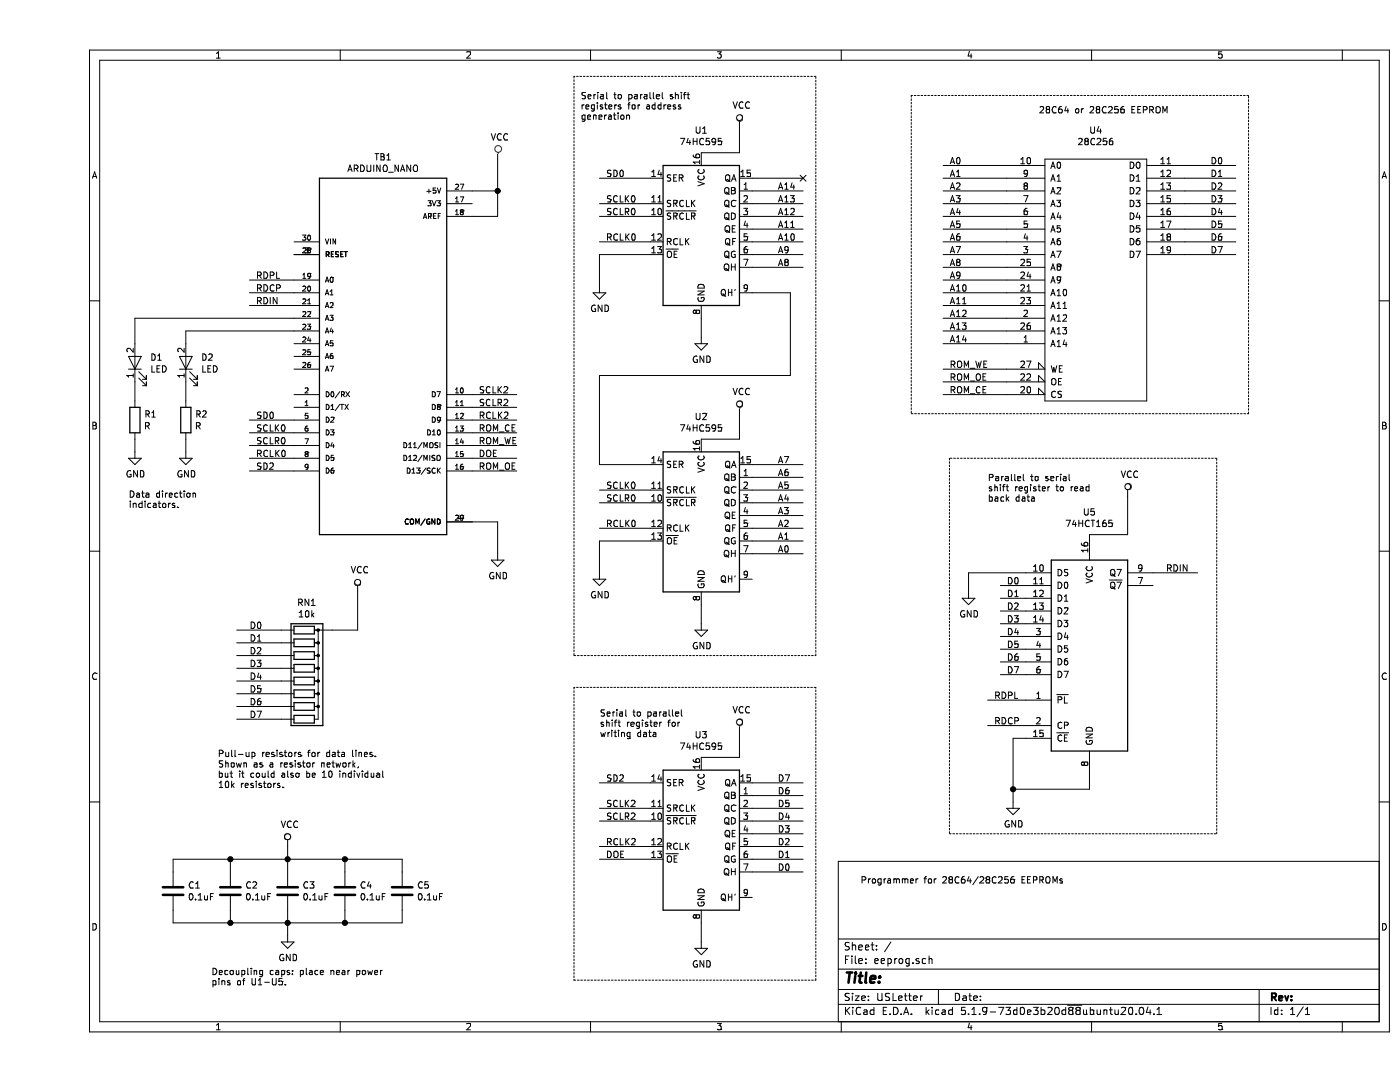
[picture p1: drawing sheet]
EESchema Schematic File Version 4
LIBS:eeprog-cache
EELAYER 26 0
EELAYER END
$Descr USLetter 11000 8500
encoding utf-8
Sheet 1 1
Title ""
Date ""
Rev ""
Comp ""
Comment1 ""
Comment2 ""
Comment3 ""
Comment4 ""
$EndDescr
$Comp
L ARDUINO_NANO:ARDUINO_NANO TB1
U 1 1
P 2700 2800
F 0 "TB1" H 2700 4367 50  0000 C CNN
F 1 "ARDUINO_NANO" H 2700 4276 50  0000 C CNN
F 2 "SHIELD_ARDUINO_NANO" H 2700 2800 50  0001 L BNN
F 3 "DFRobot" H 2700 2800 50  0001 L BNN
F 4 "Dev.kit: Arduino; UART; ICSP, USB B mini, pin strips" H 2700 2800 50  0001 L BNN "Field4"
F 5 "None" H 2700 2800 50  0001 L BNN "Field5"
F 6 "None" H 2700 2800 50  0001 L BNN "Field6"
F 7 "ARDUINO NANO" H 2700 2800 50  0001 L BNN "Field7"
F 8 "Unavailable" H 2700 2800 50  0001 L BNN "Field8"
	1    2700 2800
	1    0    0    -1  
$EndComp
$Comp
L power:VCC #PWR?
U 1 1
P 3600 1250
F 0 "#PWR?" H 3600 1100 50  0001 C CNN
F 1 "VCC" H 3617 1423 50  0000 C CNN
F 2 "" H 3600 1250 50  0001 C CNN
F 3 "" H 3600 1250 50  0001 C CNN
	1    3600 1250
	1    0    0    -1  
$EndComp
Wire Wire Line
	3400 1700 3600 1700
Wire Wire Line
	3600 1700 3600 1500
Wire Wire Line
	3400 1500 3600 1500
Connection ~ 3600 1500
Wire Wire Line
	3600 1500 3600 1250
$Comp
L 74xx:74HC595 U1
U 1 1
P 5200 1800
F 0 "U1" H 5200 2578 50  0000 C CNN
F 1 "74HC595" H 5200 2487 50  0000 C CNN
F 2 "" H 5200 1800 50  0001 C CNN
F 3 "" H 5200 1800 50  0001 C CNN
	1    5200 1800
	1    0    0    -1  
$EndComp
Wire Wire Line
	3400 4100 3600 4100
Wire Wire Line
	3600 4100 3600 4350
$Comp
L power:GND #PWR?
U 1 1
P 3600 4350
F 0 "#PWR?" H 3600 4100 50  0001 C CNN
F 1 "GND" H 3605 4177 50  0000 C CNN
F 2 "" H 3600 4350 50  0001 C CNN
F 3 "" H 3600 4350 50  0001 C CNN
	1    3600 4350
	1    0    0    -1  
$EndComp
Wire Wire Line
	2000 3300 1650 3300
Wire Wire Line
	2000 3400 1650 3400
Wire Wire Line
	2000 3600 1650 3600
Wire Wire Line
	2000 3500 1650 3500
Text Label 1700 3300 0    50   ~ 0
SD0
Text Label 1700 3400 0    50   ~ 0
SCLK0
Text Label 1700 3600 0    50   ~ 0
RCLK0
Text Label 1700 3500 0    50   ~ 0
SCLR0
Wire Wire Line
	4800 1400 4400 1400
Wire Wire Line
	4800 1600 4400 1600
Wire Wire Line
	4800 1700 4400 1700
Wire Wire Line
	4800 1900 4400 1900
Text Label 4450 1400 0    50   ~ 0
SD0
Text Label 4450 1600 0    50   ~ 0
SCLK0
Text Label 4450 1700 0    50   ~ 0
SCLR0
Text Label 4450 1900 0    50   ~ 0
RCLK0
Wire Wire Line
	4800 3650 4400 3650
Wire Wire Line
	4800 3850 4400 3850
Wire Wire Line
	4800 3950 4400 3950
Wire Wire Line
	4800 4150 4400 4150
Text Label 4450 3850 0    50   ~ 0
SCLK0
Text Label 4450 3950 0    50   ~ 0
SCLR0
Text Label 4450 4150 0    50   ~ 0
RCLK0
Wire Wire Line
	4800 6150 4400 6150
Wire Wire Line
	4800 6350 4400 6350
Wire Wire Line
	4800 6450 4400 6450
Wire Wire Line
	4800 6650 4400 6650
Text Label 4450 6150 0    50   ~ 0
SD2
Text Label 4450 6350 0    50   ~ 0
SCLK2
Text Label 4450 6450 0    50   ~ 0
SCLR2
Text Label 4450 6650 0    50   ~ 0
RCLK2
Wire Wire Line
	3400 3100 3750 3100
Wire Wire Line
	3400 3200 3750 3200
Wire Wire Line
	3400 3300 3750 3300
Text Label 3450 3100 0    50   ~ 0
SCLK2
Text Label 3450 3200 0    50   ~ 0
SCLR2
Text Label 3450 3300 0    50   ~ 0
RCLK2
Wire Wire Line
	1650 3700 2000 3700
Text Label 1700 3700 0    50   ~ 0
SD2
Wire Wire Line
	5200 1200 5500 1200
Wire Wire Line
	5500 1200 5500 1000
$Comp
L power:VCC #PWR?
U 1 1
P 5500 1000
F 0 "#PWR?" H 5500 850 50  0001 C CNN
F 1 "VCC" H 5517 1173 50  0000 C CNN
F 2 "" H 5500 1000 50  0001 C CNN
F 3 "" H 5500 1000 50  0001 C CNN
	1    5500 1000
	1    0    0    -1  
$EndComp
Wire Wire Line
	5200 2500 5200 2650
$Comp
L power:GND #PWR?
U 1 1
P 5200 2650
F 0 "#PWR?" H 5200 2400 50  0001 C CNN
F 1 "GND" H 5205 2477 50  0000 C CNN
F 2 "" H 5200 2650 50  0001 C CNN
F 3 "" H 5200 2650 50  0001 C CNN
	1    5200 2650
	1    0    0    -1  
$EndComp
$Comp
L 74xx:74HC595 U2
U 1 1
P 5200 4050
F 0 "U2" H 5200 4828 50  0000 C CNN
F 1 "74HC595" H 5200 4737 50  0000 C CNN
F 2 "" H 5200 4050 50  0001 C CNN
F 3 "" H 5200 4050 50  0001 C CNN
	1    5200 4050
	1    0    0    -1  
$EndComp
Wire Wire Line
	5200 3450 5500 3450
Wire Wire Line
	5500 3450 5500 3250
$Comp
L power:VCC #PWR?
U 1 1
P 5500 3250
F 0 "#PWR?" H 5500 3100 50  0001 C CNN
F 1 "VCC" H 5517 3423 50  0000 C CNN
F 2 "" H 5500 3250 50  0001 C CNN
F 3 "" H 5500 3250 50  0001 C CNN
	1    5500 3250
	1    0    0    -1  
$EndComp
Wire Wire Line
	5200 4750 5200 4900
$Comp
L power:GND #PWR?
U 1 1
P 5200 4900
F 0 "#PWR?" H 5200 4650 50  0001 C CNN
F 1 "GND" H 5205 4727 50  0000 C CNN
F 2 "" H 5200 4900 50  0001 C CNN
F 3 "" H 5200 4900 50  0001 C CNN
	1    5200 4900
	1    0    0    -1  
$EndComp
$Comp
L 74xx:74HC595 U3
U 1 1
P 5200 6550
F 0 "U3" H 5200 7328 50  0000 C CNN
F 1 "74HC595" H 5200 7237 50  0000 C CNN
F 2 "" H 5200 6550 50  0001 C CNN
F 3 "" H 5200 6550 50  0001 C CNN
	1    5200 6550
	1    0    0    -1  
$EndComp
Wire Wire Line
	5200 5950 5500 5950
Wire Wire Line
	5500 5950 5500 5750
$Comp
L power:VCC #PWR?
U 1 1
P 5500 5750
F 0 "#PWR?" H 5500 5600 50  0001 C CNN
F 1 "VCC" H 5517 5923 50  0000 C CNN
F 2 "" H 5500 5750 50  0001 C CNN
F 3 "" H 5500 5750 50  0001 C CNN
	1    5500 5750
	1    0    0    -1  
$EndComp
Wire Wire Line
	5200 7250 5200 7400
$Comp
L power:GND #PWR?
U 1 1
P 5200 7400
F 0 "#PWR?" H 5200 7150 50  0001 C CNN
F 1 "GND" H 5205 7227 50  0000 C CNN
F 2 "" H 5200 7400 50  0001 C CNN
F 3 "" H 5200 7400 50  0001 C CNN
	1    5200 7400
	1    0    0    -1  
$EndComp
Wire Wire Line
	3750 3400 3400 3400
Wire Wire Line
	3750 3500 3400 3500
Text Label 3450 3400 0    50   ~ 0
ROM_CE
Text Label 3450 3500 0    50   ~ 0
ROM_WE
Wire Wire Line
	4800 2000 4400 2000
Wire Wire Line
	4800 6750 4400 6750
Text Label 4450 6750 0    50   ~ 0
DOE
Text Notes 6450 6950 0    50   ~ 0
Programmer for 28C64/28C256 EEPROMs
$Comp
L memory:28C256 U4
U 1 1
P 8300 2200
F 0 "U4" H 8300 3378 50  0000 C CNN
F 1 "28C256" H 8300 3287 50  0000 C CNN
F 2 "" H 8300 2200 50  0001 C CNN
F 3 "" H 8300 2200 50  0001 C CNN
	1    8300 2200
	1    0    0    -1  
$EndComp
Wire Wire Line
	7600 1300 7100 1300
Wire Wire Line
	7600 1400 7100 1400
Wire Wire Line
	7600 1500 7100 1500
Wire Wire Line
	7600 1600 7100 1600
Wire Wire Line
	7600 1700 7100 1700
Wire Wire Line
	7600 1800 7100 1800
Wire Wire Line
	7600 1900 7100 1900
Wire Wire Line
	7600 2000 7100 2000
Wire Wire Line
	7600 2100 7100 2100
Wire Wire Line
	7600 2200 7100 2200
Wire Wire Line
	7600 2300 7100 2300
Wire Wire Line
	7600 2400 7100 2400
Wire Wire Line
	7600 2500 7100 2500
Wire Wire Line
	7600 2600 7100 2600
Wire Wire Line
	7600 2700 7100 2700
Text Label 7150 1300 0    50   ~ 0
A0
Text Label 7150 1400 0    50   ~ 0
A1
Text Label 7150 1500 0    50   ~ 0
A2
Text Label 7150 1600 0    50   ~ 0
A3
Text Label 7150 1700 0    50   ~ 0
A4
Text Label 7150 1800 0    50   ~ 0
A5
Text Label 7150 1900 0    50   ~ 0
A6
Text Label 7150 2000 0    50   ~ 0
A7
Text Label 7150 2100 0    50   ~ 0
A8
Text Label 7150 2200 0    50   ~ 0
A9
Text Label 7150 2300 0    50   ~ 0
A10
Text Label 7150 2400 0    50   ~ 0
A11
Text Label 7150 2500 0    50   ~ 0
A12
Text Label 7150 2600 0    50   ~ 0
A13
Text Label 7150 2700 0    50   ~ 0
A14
Wire Wire Line
	7600 2900 7100 2900
Wire Wire Line
	7600 3000 7100 3000
Wire Wire Line
	7600 3100 7100 3100
Text Label 7150 2900 0    50   ~ 0
ROM_WE
Text Label 7150 3100 0    50   ~ 0
ROM_CE
Wire Wire Line
	3750 3700 3400 3700
Text Label 3450 3700 0    50   ~ 0
ROM_OE
Text Label 7150 3000 0    50   ~ 0
ROM_OE
Wire Wire Line
	9000 1300 9400 1300
Wire Wire Line
	9000 1400 9400 1400
Wire Wire Line
	9000 1500 9400 1500
Wire Wire Line
	9000 1600 9400 1600
Wire Wire Line
	9000 1700 9400 1700
Wire Wire Line
	9000 1800 9400 1800
Wire Wire Line
	9000 1900 9400 1900
Wire Wire Line
	9000 2000 9400 2000
Text Label 9200 1300 0    50   ~ 0
D0
Text Label 9200 1400 0    50   ~ 0
D1
Text Label 9200 1500 0    50   ~ 0
D2
Text Label 9200 1600 0    50   ~ 0
D3
Text Label 9200 1700 0    50   ~ 0
D4
Text Label 9200 1800 0    50   ~ 0
D5
Text Label 9200 1900 0    50   ~ 0
D6
Text Label 9200 2000 0    50   ~ 0
D7
$Comp
L 74xx:74LS165 U5
U 1 1
P 8250 5100
F 0 "U5" H 8250 6178 50  0000 C CNN
F 1 "74HCT165" H 8250 6087 50  0000 C CNN
F 2 "" H 8250 5100 50  0001 C CNN
F 3 "" H 8250 5100 50  0001 C CNN
	1    8250 5100
	1    0    0    -1  
$EndComp
Wire Wire Line
	7750 4600 7550 4600
Wire Wire Line
	7750 4700 7550 4700
Wire Wire Line
	7750 4800 7550 4800
Wire Wire Line
	7750 4900 7550 4900
Wire Wire Line
	7750 5000 7550 5000
Wire Wire Line
	7750 5100 7550 5100
Wire Wire Line
	7750 5200 7550 5200
Wire Wire Line
	7750 5300 7550 5300
Text Label 7600 4600 0    50   ~ 0
D0
Text Label 7600 4700 0    50   ~ 0
D1
Text Label 7600 4800 0    50   ~ 0
D2
Text Label 7600 4900 0    50   ~ 0
D3
Text Label 7600 5000 0    50   ~ 0
D4
Text Label 7600 5100 0    50   ~ 0
D5
Text Label 7600 5200 0    50   ~ 0
D6
Text Label 7600 5300 0    50   ~ 0
D7
Wire Wire Line
	7750 5800 7650 5800
Wire Wire Line
	7650 5800 7650 6200
$Comp
L power:GND #PWR?
U 1 1
P 7650 6300
F 0 "#PWR?" H 7650 6050 50  0001 C CNN
F 1 "GND" H 7655 6127 50  0000 C CNN
F 2 "" H 7650 6300 50  0001 C CNN
F 3 "" H 7650 6300 50  0001 C CNN
	1    7650 6300
	1    0    0    -1  
$EndComp
Wire Wire Line
	7750 5500 7450 5500
Text Label 7500 5500 0    50   ~ 0
RDPL
Wire Wire Line
	7750 5700 7450 5700
Text Label 7500 5700 0    50   ~ 0
RDCP
Wire Wire Line
	8250 6100 8250 6200
Wire Wire Line
	8250 6200 7650 6200
Connection ~ 7650 6200
Wire Wire Line
	7650 6200 7650 6300
Wire Wire Line
	8750 4500 9100 4500
Text Label 8850 4500 0    50   ~ 0
RDIN
Wire Wire Line
	3750 3600 3400 3600
Text Label 3450 3600 0    50   ~ 0
DOE
Wire Wire Line
	2000 2200 1650 2200
Wire Wire Line
	2000 2300 1650 2300
Wire Wire Line
	2000 2400 1650 2400
Text Label 1700 2200 0    50   ~ 0
RDPL
Text Label 1700 2300 0    50   ~ 0
RDCP
Text Label 1700 2400 0    50   ~ 0
RDIN
Wire Wire Line
	8250 4200 8550 4200
Wire Wire Line
	8550 4200 8550 3900
$Comp
L power:VCC #PWR?
U 1 1
P 8550 3900
F 0 "#PWR?" H 8550 3750 50  0001 C CNN
F 1 "VCC" H 8567 4073 50  0000 C CNN
F 2 "" H 8550 3900 50  0001 C CNN
F 3 "" H 8550 3900 50  0001 C CNN
	1    8550 3900
	1    0    0    -1  
$EndComp
Wire Wire Line
	5600 2300 5900 2300
Wire Wire Line
	5900 2300 5900 2950
Wire Wire Line
	5900 2950 4400 2950
Wire Wire Line
	4400 2950 4400 3650
Wire Wire Line
	5600 1400 6000 1400
Wire Wire Line
	5600 1500 6000 1500
Wire Wire Line
	5600 1600 6000 1600
Wire Wire Line
	5600 1700 6000 1700
Wire Wire Line
	5600 1800 6000 1800
Wire Wire Line
	5600 1900 6000 1900
Wire Wire Line
	5600 2000 6000 2000
Wire Wire Line
	5600 2100 6000 2100
Text Label 5800 1500 0    50   ~ 0
A14
Text Label 5800 1600 0    50   ~ 0
A13
Text Label 5800 1700 0    50   ~ 0
A12
Text Label 5800 1800 0    50   ~ 0
A11
Text Label 5800 1900 0    50   ~ 0
A10
Text Label 5800 2000 0    50   ~ 0
A9
Text Label 5800 2100 0    50   ~ 0
A8
Wire Wire Line
	5600 3650 6000 3650
Wire Wire Line
	5600 3750 6000 3750
Wire Wire Line
	5600 3850 6000 3850
Wire Wire Line
	5600 3950 6000 3950
Wire Wire Line
	5600 4050 6000 4050
Wire Wire Line
	5600 4150 6000 4150
Wire Wire Line
	5600 4250 6000 4250
Wire Wire Line
	5600 4350 6000 4350
Text Label 5800 3650 0    50   ~ 0
A7
Text Label 5800 3750 0    50   ~ 0
A6
Text Label 5800 3850 0    50   ~ 0
A5
Text Label 5800 3950 0    50   ~ 0
A4
Text Label 5800 4050 0    50   ~ 0
A3
Text Label 5800 4150 0    50   ~ 0
A2
Text Label 5800 4250 0    50   ~ 0
A1
Text Label 5800 4350 0    50   ~ 0
A0
NoConn ~ 6000 1400
Wire Wire Line
	5600 6150 6000 6150
Wire Wire Line
	5600 6250 6000 6250
Wire Wire Line
	5600 6350 6000 6350
Wire Wire Line
	5600 6450 6000 6450
Wire Wire Line
	5600 6550 6000 6550
Wire Wire Line
	5600 6650 6000 6650
Wire Wire Line
	5600 6750 6000 6750
Wire Wire Line
	5600 6850 6000 6850
Text Label 5800 6150 0    50   ~ 0
D7
Text Label 5800 6250 0    50   ~ 0
D6
Text Label 5800 6350 0    50   ~ 0
D5
Text Label 5800 6450 0    50   ~ 0
D4
Text Label 5800 6550 0    50   ~ 0
D3
Text Label 5800 6650 0    50   ~ 0
D2
Text Label 5800 6750 0    50   ~ 0
D1
Text Label 5800 6850 0    50   ~ 0
D0
Text Notes 4250 950  0    50   ~ 0
Serial to parallel shift\nregisters for address\ngeneration
Wire Notes Line
	4200 600  4200 5150
Wire Notes Line
	4200 5150 6100 5150
Wire Notes Line
	6100 5150 6100 600 
Wire Notes Line
	6100 600  4200 600 
Text Notes 4400 5800 0    50   ~ 0
Serial to parallel\nshift register for\nwriting data
Wire Notes Line
	4200 7700 6100 7700
Wire Notes Line
	6100 7700 6100 5400
Wire Notes Line
	6100 5400 4200 5400
Wire Notes Line
	4200 5400 4200 7700
Text Notes 7850 900  0    50   ~ 0
28C64 or 28C256 EEPROM
Wire Notes Line
	6850 750  6850 3250
Wire Notes Line
	6850 3250 9500 3250
Wire Notes Line
	9500 3250 9500 750 
Wire Notes Line
	9500 750  6850 750 
Text Notes 7450 3950 0    50   ~ 0
Parallel to serial\nshift register to read\nback data
Wire Notes Line
	7150 3600 7150 6550
Wire Notes Line
	7150 6550 9250 6550
Wire Notes Line
	9250 6550 9250 3600
Wire Notes Line
	9250 3600 7150 3600
Wire Wire Line
	7750 4500 7300 4500
Wire Wire Line
	7300 4500 7300 4650
$Comp
L power:GND #PWR?
U 1 1
P 7300 4650
F 0 "#PWR?" H 7300 4400 50  0001 C CNN
F 1 "GND" H 7305 4477 50  0000 C CNN
F 2 "" H 7300 4650 50  0001 C CNN
F 3 "" H 7300 4650 50  0001 C CNN
	1    7300 4650
	1    0    0    -1  
$EndComp
Wire Wire Line
	4400 2000 4400 2250
$Comp
L power:GND #PWR?
U 1 1
P 4400 2250
F 0 "#PWR?" H 4400 2000 50  0001 C CNN
F 1 "GND" H 4405 2077 50  0000 C CNN
F 2 "" H 4400 2250 50  0001 C CNN
F 3 "" H 4400 2250 50  0001 C CNN
	1    4400 2250
	1    0    0    -1  
$EndComp
Wire Wire Line
	4800 4250 4400 4250
Wire Wire Line
	4400 4250 4400 4500
$Comp
L power:GND #PWR?
U 1 1
P 4400 4500
F 0 "#PWR?" H 4400 4250 50  0001 C CNN
F 1 "GND" H 4405 4327 50  0000 C CNN
F 2 "" H 4400 4500 50  0001 C CNN
F 3 "" H 4400 4500 50  0001 C CNN
	1    4400 4500
	1    0    0    -1  
$EndComp
$Comp
L device:R_Network08 RN1
U 1 1
P 2100 5350
F 0 "RN1" V 1483 5350 50  0000 C CNN
F 1 "10k" V 1574 5350 50  0000 C CNN
F 2 "Resistors_THT:R_Array_SIP9" V 2575 5350 50  0001 C CNN
F 3 "" H 2100 5350 50  0001 C CNN
	1    2100 5350
	0    1    1    0   
$EndComp
Wire Wire Line
	2300 4950 2500 4950
Wire Wire Line
	2500 4950 2500 4650
$Comp
L power:VCC #PWR?
U 1 1
P 2500 4650
F 0 "#PWR?" H 2500 4500 50  0001 C CNN
F 1 "VCC" H 2517 4823 50  0000 C CNN
F 2 "" H 2500 4650 50  0001 C CNN
F 3 "" H 2500 4650 50  0001 C CNN
	1    2500 4650
	1    0    0    -1  
$EndComp
Wire Wire Line
	1900 4950 1550 4950
Wire Wire Line
	1900 5050 1550 5050
Wire Wire Line
	1900 5150 1550 5150
Wire Wire Line
	1900 5250 1550 5250
Wire Wire Line
	1900 5350 1550 5350
Wire Wire Line
	1900 5450 1550 5450
Wire Wire Line
	1900 5550 1550 5550
Wire Wire Line
	1900 5650 1550 5650
Text Label 1650 4950 0    50   ~ 0
D0
Text Label 1650 5050 0    50   ~ 0
D1
Text Label 1650 5150 0    50   ~ 0
D2
Text Label 1650 5250 0    50   ~ 0
D3
Text Label 1650 5350 0    50   ~ 0
D4
Text Label 1650 5450 0    50   ~ 0
D5
Text Label 1650 5550 0    50   ~ 0
D6
Text Label 1650 5650 0    50   ~ 0
D7
Text Notes 1400 6200 0    50   ~ 0
Pull-up resistors for data lines.\nShown as a resistor network,\nbut it could also be 10 individual\n10k resistors.
$Comp
L device:LED D1
U 1 1
P 750 2850
F 0 "D1" V 788 2733 50  0000 R CNN
F 1 "LED" V 697 2733 50  0000 R CNN
F 2 "" H 750 2850 50  0001 C CNN
F 3 "" H 750 2850 50  0001 C CNN
	1    750  2850
	0    -1   -1   0   
$EndComp
$Comp
L device:LED D2
U 1 1
P 1150 2850
F 0 "D2" V 1188 2733 50  0000 R CNN
F 1 "LED" V 1097 2733 50  0000 R CNN
F 2 "" H 1150 2850 50  0001 C CNN
F 3 "" H 1150 2850 50  0001 C CNN
	1    1150 2850
	0    -1   -1   0   
$EndComp
$Comp
L device:R R1
U 1 1
P 750 3300
F 0 "R1" H 820 3346 50  0000 L CNN
F 1 "R" H 820 3255 50  0000 L CNN
F 2 "" V 680 3300 50  0001 C CNN
F 3 "" H 750 3300 50  0001 C CNN
	1    750  3300
	1    0    0    -1  
$EndComp
$Comp
L device:R R2
U 1 1
P 1150 3300
F 0 "R2" H 1220 3346 50  0000 L CNN
F 1 "R" H 1220 3255 50  0000 L CNN
F 2 "" V 1080 3300 50  0001 C CNN
F 3 "" H 1150 3300 50  0001 C CNN
	1    1150 3300
	1    0    0    -1  
$EndComp
Wire Wire Line
	2000 2500 750  2500
Wire Wire Line
	750  2500 750  2700
Wire Wire Line
	2000 2600 1150 2600
Wire Wire Line
	1150 2600 1150 2700
Wire Wire Line
	750  3000 750  3150
Wire Wire Line
	1150 3000 1150 3150
Wire Wire Line
	750  3450 750  3550
$Comp
L power:GND #PWR?
U 1 1
P 750 3550
F 0 "#PWR?" H 750 3300 50  0001 C CNN
F 1 "GND" H 755 3377 50  0000 C CNN
F 2 "" H 750 3550 50  0001 C CNN
F 3 "" H 750 3550 50  0001 C CNN
	1    750  3550
	1    0    0    -1  
$EndComp
Wire Wire Line
	1150 3450 1150 3550
$Comp
L power:GND #PWR?
U 1 1
P 1150 3550
F 0 "#PWR?" H 1150 3300 50  0001 C CNN
F 1 "GND" H 1155 3377 50  0000 C CNN
F 2 "" H 1150 3550 50  0001 C CNN
F 3 "" H 1150 3550 50  0001 C CNN
	1    1150 3550
	1    0    0    -1  
$EndComp
$Comp
L device:C C1
U 1 1
P 1050 7000
F 0 "C1" H 1165 7046 50  0000 L CNN
F 1 "0.1uF" H 1165 6955 50  0000 L CNN
F 2 "" H 1088 6850 50  0001 C CNN
F 3 "" H 1050 7000 50  0001 C CNN
	1    1050 7000
	1    0    0    -1  
$EndComp
$Comp
L device:C C2
U 1 1
P 1500 7000
F 0 "C2" H 1615 7046 50  0000 L CNN
F 1 "0.1uF" H 1615 6955 50  0000 L CNN
F 2 "" H 1538 6850 50  0001 C CNN
F 3 "" H 1500 7000 50  0001 C CNN
	1    1500 7000
	1    0    0    -1  
$EndComp
$Comp
L device:C C3
U 1 1
P 1950 7000
F 0 "C3" H 2065 7046 50  0000 L CNN
F 1 "0.1uF" H 2065 6955 50  0000 L CNN
F 2 "" H 1988 6850 50  0001 C CNN
F 3 "" H 1950 7000 50  0001 C CNN
	1    1950 7000
	1    0    0    -1  
$EndComp
$Comp
L device:C C4
U 1 1
P 2400 7000
F 0 "C4" H 2515 7046 50  0000 L CNN
F 1 "0.1uF" H 2515 6955 50  0000 L CNN
F 2 "" H 2438 6850 50  0001 C CNN
F 3 "" H 2400 7000 50  0001 C CNN
	1    2400 7000
	1    0    0    -1  
$EndComp
$Comp
L device:C C5
U 1 1
P 2850 7000
F 0 "C5" H 2965 7046 50  0000 L CNN
F 1 "0.1uF" H 2965 6955 50  0000 L CNN
F 2 "" H 2888 6850 50  0001 C CNN
F 3 "" H 2850 7000 50  0001 C CNN
	1    2850 7000
	1    0    0    -1  
$EndComp
$Comp
L power:VCC #PWR?
U 1 1
P 1950 6650
F 0 "#PWR?" H 1950 6500 50  0001 C CNN
F 1 "VCC" H 1967 6823 50  0000 C CNN
F 2 "" H 1950 6650 50  0001 C CNN
F 3 "" H 1950 6650 50  0001 C CNN
	1    1950 6650
	1    0    0    -1  
$EndComp
$Comp
L power:GND #PWR?
U 1 1
P 1950 7350
F 0 "#PWR?" H 1950 7100 50  0001 C CNN
F 1 "GND" H 1955 7177 50  0000 C CNN
F 2 "" H 1950 7350 50  0001 C CNN
F 3 "" H 1950 7350 50  0001 C CNN
	1    1950 7350
	1    0    0    -1  
$EndComp
Wire Wire Line
	1950 6650 1950 6750
Wire Wire Line
	1950 7150 1950 7250
Wire Wire Line
	1050 6850 1050 6750
Wire Wire Line
	1050 6750 1500 6750
Connection ~ 1950 6750
Wire Wire Line
	1950 6750 1950 6850
Wire Wire Line
	1500 6850 1500 6750
Connection ~ 1500 6750
Wire Wire Line
	1500 6750 1950 6750
Wire Wire Line
	2850 6850 2850 6750
Wire Wire Line
	2850 6750 2400 6750
Wire Wire Line
	2400 6850 2400 6750
Connection ~ 2400 6750
Wire Wire Line
	2400 6750 1950 6750
Wire Wire Line
	1050 7150 1050 7250
Wire Wire Line
	1050 7250 1500 7250
Connection ~ 1950 7250
Wire Wire Line
	1950 7250 1950 7350
Wire Wire Line
	2850 7150 2850 7250
Wire Wire Line
	2850 7250 2400 7250
Wire Wire Line
	1500 7150 1500 7250
Connection ~ 1500 7250
Wire Wire Line
	1500 7250 1950 7250
Wire Wire Line
	2400 7150 2400 7250
Connection ~ 2400 7250
Wire Wire Line
	2400 7250 1950 7250
Text Notes 1350 7750 0    50   ~ 0
Decoupling caps: place near power\npins of U1-U5.
Text Notes 700  4000 0    50   ~ 0
Data direction\nindicators.
$EndSCHEMATC
